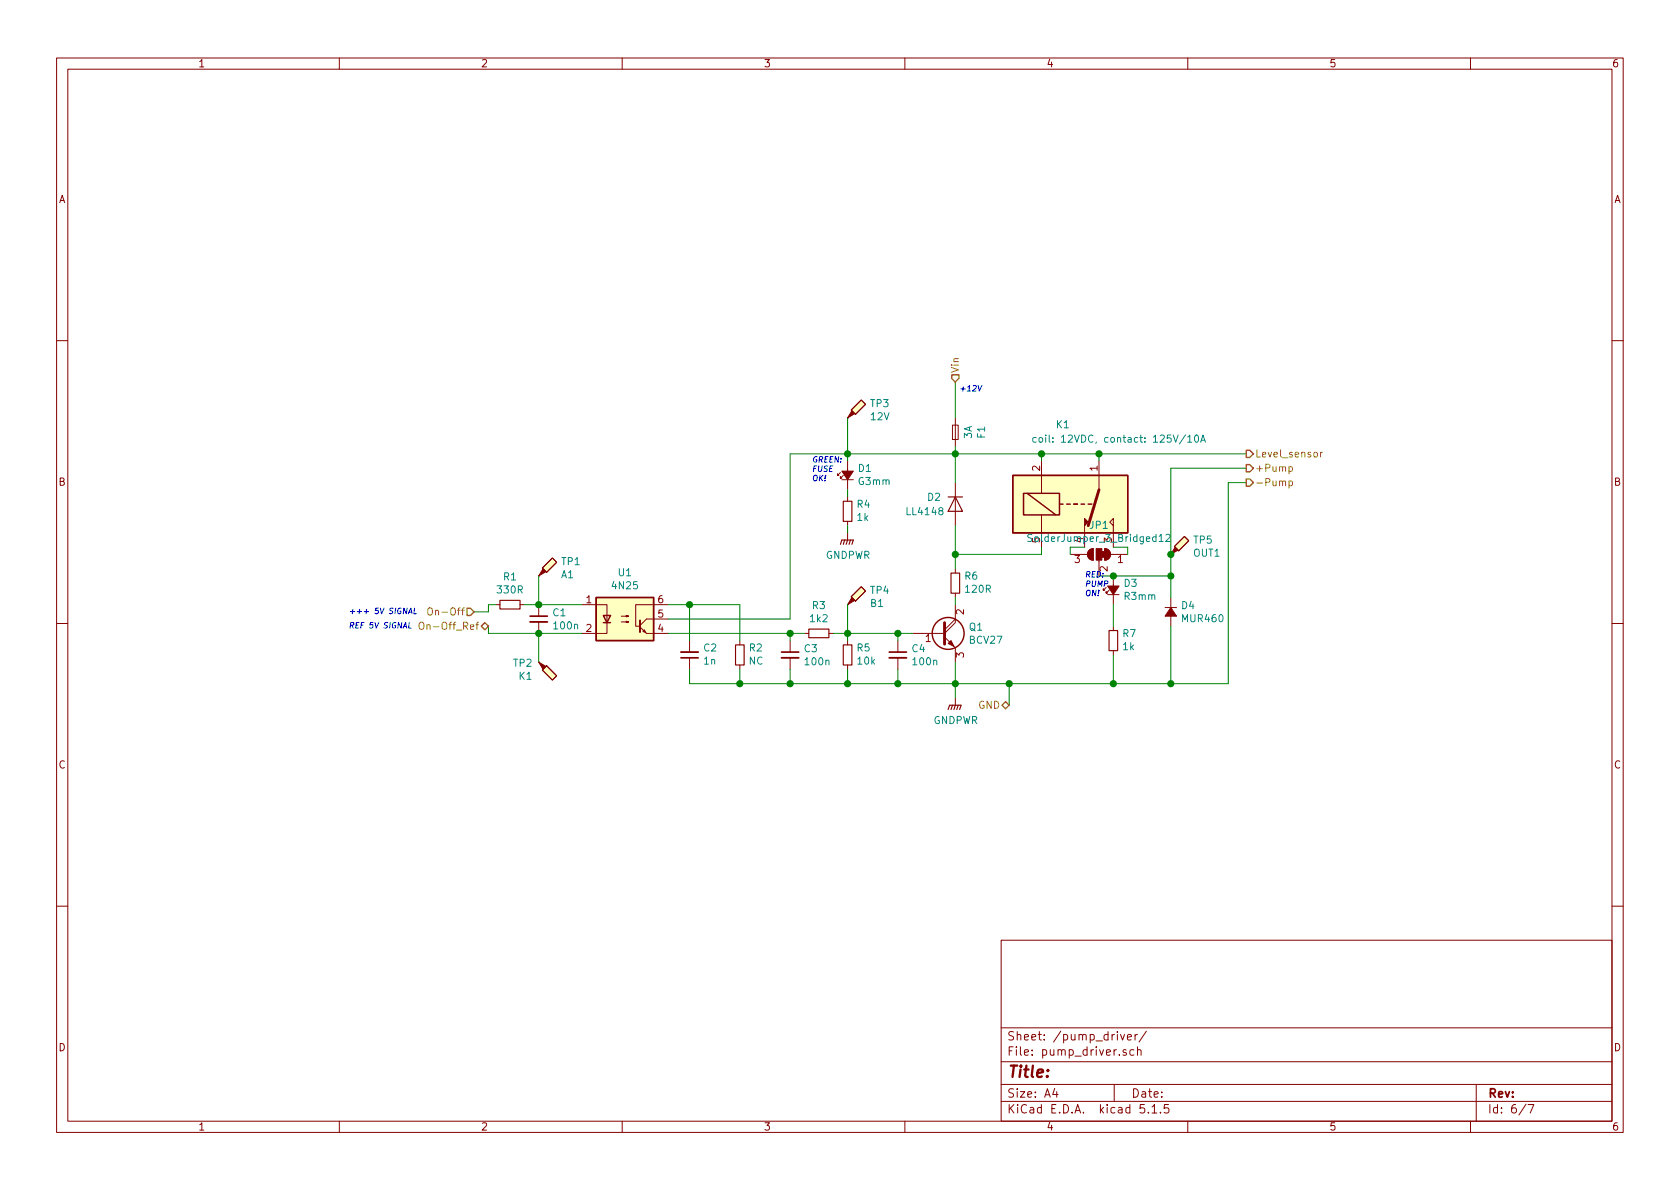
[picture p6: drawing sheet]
EESchema Schematic File Version 4
LIBS:MAB19-cache
EELAYER 26 0
EELAYER END
$Descr A4 11693 8268
encoding utf-8
Sheet 6 7
Title ""
Date ""
Rev ""
Comp ""
Comment1 ""
Comment2 ""
Comment3 ""
Comment4 ""
$EndDescr
$Comp
L Isolator:4N25 U1
U 1 1
P 4350 4300
F 0 "U1" H 4350 4625 50  0000 C CNN
F 1 "4N25" H 4350 4534 50  0000 C CNN
F 2 "Package_DIP:DIP-6_W8.89mm_SMDSocket_LongPads" H 4150 4100 50  0001 L CIN
F 3 "https://www.vishay.com/docs/83725/4n25.pdf" H 4350 4300 50  0001 L CNN
	1    4350 4300
	1    0    0    -1  
$EndComp
$Comp
L Device:C_Small C1
U 1 1
P 3750 4300
F 0 "C1" H 3842 4346 50  0000 L CNN
F 1 "100n" H 3842 4255 50  0000 L CNN
F 2 "Capacitor_SMD:C_0805_2012Metric_Pad1.15x1.40mm_HandSolder" H 3750 4300 50  0001 C CNN
F 3 "~" H 3750 4300 50  0001 C CNN
	1    3750 4300
	1    0    0    -1  
$EndComp
$Comp
L Device:R_Small R1
U 1 1
P 3550 4200
F 0 "R1" V 3354 4200 50  0000 C CNN
F 1 "330R" V 3445 4200 50  0000 C CNN
F 2 "Resistor_SMD:R_0805_2012Metric_Pad1.15x1.40mm_HandSolder" H 3550 4200 50  0001 C CNN
F 3 "~" H 3550 4200 50  0001 C CNN
	1    3550 4200
	0    1    1    0   
$EndComp
Connection ~ 3750 4200
Wire Wire Line
	4050 4400 3750 4400
Connection ~ 3750 4400
Wire Wire Line
	3400 4250 3400 4200
Wire Wire Line
	3400 4350 3400 4400
Wire Wire Line
	3400 4400 3750 4400
$Comp
L Device:C_Small C2
U 1 1
P 4800 4550
F 0 "C2" H 4708 4504 50  0000 R CNN
F 1 "1n" H 4708 4595 50  0000 R CNN
F 2 "Capacitor_SMD:C_0805_2012Metric_Pad1.15x1.40mm_HandSolder" H 4800 4550 50  0001 C CNN
F 3 "~" H 4800 4550 50  0001 C CNN
	1    4800 4550
	-1   0    0    1   
$EndComp
Wire Wire Line
	4650 4300 5500 4300
$Comp
L Device:R_Small R3
U 1 1
P 5700 4400
F 0 "R3" V 5504 4400 50  0000 C CNN
F 1 "1k2" V 5595 4400 50  0000 C CNN
F 2 "Resistor_SMD:R_0805_2012Metric_Pad1.15x1.40mm_HandSolder" H 5700 4400 50  0001 C CNN
F 3 "~" H 5700 4400 50  0001 C CNN
	1    5700 4400
	0    1    1    0   
$EndComp
Wire Wire Line
	5600 4400 5500 4400
$Comp
L Device:R_Small R5
U 1 1
P 5900 4550
F 0 "R5" H 5841 4504 50  0000 R CNN
F 1 "10k" H 5841 4595 50  0000 R CNN
F 2 "Resistor_SMD:R_0805_2012Metric_Pad1.15x1.40mm_HandSolder" H 5900 4550 50  0001 C CNN
F 3 "~" H 5900 4550 50  0001 C CNN
	1    5900 4550
	-1   0    0    1   
$EndComp
Wire Wire Line
	5800 4400 5900 4400
Wire Wire Line
	5900 4400 5900 4450
$Comp
L Device:C_Small C3
U 1 1
P 5500 4550
F 0 "C3" H 5592 4596 50  0000 L CNN
F 1 "100n" H 5592 4505 50  0000 L CNN
F 2 "Capacitor_SMD:C_0805_2012Metric_Pad1.15x1.40mm_HandSolder" H 5500 4550 50  0001 C CNN
F 3 "~" H 5500 4550 50  0001 C CNN
	1    5500 4550
	1    0    0    -1  
$EndComp
Wire Wire Line
	5500 4450 5500 4400
Connection ~ 5500 4400
Wire Wire Line
	5500 4400 4650 4400
Wire Wire Line
	5900 4750 5900 4650
Wire Wire Line
	5500 4650 5500 4750
$Comp
L Device:Q_NPN_Darlington_BCE Q1
U 1 1
P 6550 4400
F 0 "Q1" H 6741 4446 50  0000 L CNN
F 1 "BCV27" H 6741 4355 50  0000 L CNN
F 2 "Package_TO_SOT_SMD:TSOT-23_HandSoldering" H 6750 4500 50  0001 C CNN
F 3 "https://assets.nexperia.com/documents/data-sheet/BCV27_BCV47.pdf" H 6550 4400 50  0001 C CNN
	1    6550 4400
	1    0    0    -1  
$EndComp
$Comp
L Device:C_Small C4
U 1 1
P 6250 4550
F 0 "C4" H 6342 4596 50  0000 L CNN
F 1 "100n" H 6342 4505 50  0000 L CNN
F 2 "Capacitor_SMD:C_0805_2012Metric_Pad1.15x1.40mm_HandSolder" H 6250 4550 50  0001 C CNN
F 3 "~" H 6250 4550 50  0001 C CNN
	1    6250 4550
	1    0    0    -1  
$EndComp
Wire Wire Line
	6250 4450 6250 4400
Wire Wire Line
	6250 4400 6350 4400
Wire Wire Line
	6250 4650 6250 4750
Wire Wire Line
	6250 4750 5900 4750
Connection ~ 5900 4750
Connection ~ 6250 4750
Wire Wire Line
	6650 4750 6650 4600
Wire Wire Line
	6250 4750 6650 4750
$Comp
L Device:R_Small R6
U 1 1
P 6650 4050
F 0 "R6" H 6591 4004 50  0000 R CNN
F 1 "120R" H 6591 4095 50  0000 R CNN
F 2 "Resistor_SMD:R_0805_2012Metric_Pad1.15x1.40mm_HandSolder" H 6650 4050 50  0001 C CNN
F 3 "~" H 6650 4050 50  0001 C CNN
	1    6650 4050
	-1   0    0    1   
$EndComp
$Comp
L Diode:LL4148 D2
U 1 1
P 6650 3500
F 0 "D2" V 6600 3700 50  0000 R CNN
F 1 "LL4148" V 6700 3850 50  0000 R CNN
F 2 "Diode_SMD:D_MiniMELF" H 6650 3325 50  0001 C CNN
F 3 "http://www.vishay.com/docs/85557/ll4148.pdf" H 6650 3500 50  0001 C CNN
	1    6650 3500
	0    -1   1    0   
$EndComp
$Comp
L Relay:G5LE-1 K1
U 1 1
P 7450 3500
F 0 "K1" H 7450 2950 50  0000 R CNN
F 1 "coil: 12VDC, contact: 125V/10A" H 8400 3050 50  0000 R CNN
F 2 "Relay_THT:Relay_SPDT_SANYOU_SRD_Series_Form_C" H 7900 3450 50  0001 L CNN
F 3 "http://www.sanyourelay.ca/public/products/pdf/SRD.pdf" H 7450 3100 50  0001 C CNN
	1    7450 3500
	1    0    0    1   
$EndComp
Wire Wire Line
	7250 3800 7250 3850
Wire Wire Line
	7250 3850 6650 3850
Wire Wire Line
	6650 3850 6650 3650
Connection ~ 6650 3850
$Comp
L Device:R_Small R2
U 1 1
P 5150 4550
F 0 "R2" H 5091 4504 50  0000 R CNN
F 1 "NC" H 5091 4595 50  0000 R CNN
F 2 "Resistor_SMD:R_0805_2012Metric_Pad1.15x1.40mm_HandSolder" H 5150 4550 50  0001 C CNN
F 3 "~" H 5150 4550 50  0001 C CNN
	1    5150 4550
	-1   0    0    1   
$EndComp
Wire Wire Line
	4800 4450 4800 4200
Wire Wire Line
	4800 4200 4650 4200
Wire Wire Line
	5150 4450 5150 4200
Wire Wire Line
	5150 4200 4800 4200
Connection ~ 4800 4200
Wire Wire Line
	5150 4650 5150 4750
Wire Wire Line
	5150 4750 4800 4750
Wire Wire Line
	4800 4750 4800 4650
Wire Wire Line
	5150 4750 5500 4750
Connection ~ 5150 4750
Connection ~ 5500 4750
Wire Wire Line
	5500 4750 5900 4750
$Comp
L Device:D_Small_ALT D4
U 1 1
P 8150 4250
F 0 "D4" V 8104 4318 50  0000 L CNN
F 1 "MUR460" V 8195 4318 50  0000 L CNN
F 2 "Diode_THT:D_DO-201AD_P15.24mm_Horizontal" V 8150 4250 50  0001 C CNN
F 3 "https://www.onsemi.com/pub/Collateral/MUR420-D.PDF" V 8150 4250 50  0001 C CNN
	1    8150 4250
	0    1    1    0   
$EndComp
Wire Wire Line
	8150 4350 8150 4750
$Comp
L Device:Fuse_Small F1
U 1 1
P 6650 3000
F 0 "F1" H 6650 3185 50  0000 C CNN
F 1 "3A" H 6650 3094 50  0000 C CNN
F 2 "KicadZeniteSolarLibrary18:Fuse_Holder_5x20" H 6650 3000 50  0001 C CNN
F 3 "~" H 6650 3000 50  0001 C CNN
	1    6650 3000
	0    1    1    0   
$EndComp
Wire Wire Line
	8150 4750 8550 4750
Wire Wire Line
	8150 3850 8150 3250
$Comp
L power:GNDPWR #PWR0109
U 1 1
P 6650 4850
F 0 "#PWR0109" H 6650 4650 50  0001 C CNN
F 1 "GNDPWR" H 6654 4696 50  0000 C CNN
F 2 "" H 6650 4800 50  0001 C CNN
F 3 "" H 6650 4800 50  0001 C CNN
	1    6650 4850
	1    0    0    -1  
$EndComp
Wire Wire Line
	6650 4750 6650 4850
Connection ~ 6650 4750
Wire Wire Line
	6650 3100 6650 3150
$Comp
L Connector:TestPoint_Probe TP4
U 1 1
P 5900 4200
F 0 "TP4" H 6053 4302 50  0000 L CNN
F 1 "B1" H 6053 4211 50  0000 L CNN
F 2 "TestPoint:TestPoint_Pad_D1.5mm" H 6100 4200 50  0001 C CNN
F 3 "~" H 6100 4200 50  0001 C CNN
	1    5900 4200
	1    0    0    -1  
$EndComp
Wire Wire Line
	5900 4200 5900 4400
Connection ~ 5900 4400
Wire Wire Line
	5900 4400 6250 4400
Connection ~ 6250 4400
$Comp
L Connector:TestPoint_Probe TP1
U 1 1
P 3750 4000
F 0 "TP1" H 3903 4102 50  0000 L CNN
F 1 "A1" H 3903 4011 50  0000 L CNN
F 2 "TestPoint:TestPoint_Pad_D1.5mm" H 3950 4000 50  0001 C CNN
F 3 "~" H 3950 4000 50  0001 C CNN
	1    3750 4000
	1    0    0    -1  
$EndComp
Wire Wire Line
	3750 4000 3750 4200
Wire Wire Line
	3750 4200 4050 4200
$Comp
L Connector:TestPoint_Probe TP2
U 1 1
P 3750 4600
F 0 "TP2" H 3710 4610 50  0000 R CNN
F 1 "K1" H 3710 4701 50  0000 R CNN
F 2 "TestPoint:TestPoint_Pad_D1.5mm" H 3950 4600 50  0001 C CNN
F 3 "~" H 3950 4600 50  0001 C CNN
	1    3750 4600
	1    0    0    1   
$EndComp
Wire Wire Line
	3750 4400 3750 4600
$Comp
L Device:LED_Small_ALT D1
U 1 1
P 5900 3300
F 0 "D1" V 5946 3232 50  0000 R CNN
F 1 "G3mm" V 5855 3232 50  0000 R CNN
F 2 "LED_SMD:LED_0805_2012Metric_Pad1.15x1.40mm_HandSolder" V 5900 3300 50  0001 C CNN
F 3 "~" V 5900 3300 50  0001 C CNN
	1    5900 3300
	0    -1   -1   0   
$EndComp
$Comp
L Device:R_Small R4
U 1 1
P 5900 3550
F 0 "R4" H 5841 3504 50  0000 R CNN
F 1 "1k" H 5841 3595 50  0000 R CNN
F 2 "Resistor_SMD:R_0805_2012Metric_Pad1.15x1.40mm_HandSolder" H 5900 3550 50  0001 C CNN
F 3 "~" H 5900 3550 50  0001 C CNN
	1    5900 3550
	-1   0    0    1   
$EndComp
Wire Wire Line
	5900 3200 5900 3150
$Comp
L power:GNDPWR #PWR0110
U 1 1
P 5900 3700
F 0 "#PWR0110" H 5900 3500 50  0001 C CNN
F 1 "GNDPWR" H 5904 3546 50  0000 C CNN
F 2 "" H 5900 3650 50  0001 C CNN
F 3 "" H 5900 3650 50  0001 C CNN
	1    5900 3700
	1    0    0    -1  
$EndComp
Connection ~ 5900 3150
Wire Wire Line
	5900 3150 6650 3150
$Comp
L Connector:TestPoint_Probe TP3
U 1 1
P 5900 2900
F 0 "TP3" H 6053 3002 50  0000 L CNN
F 1 "12V" H 6053 2911 50  0000 L CNN
F 2 "TestPoint:TestPoint_Pad_D1.5mm" H 6100 2900 50  0001 C CNN
F 3 "~" H 6100 2900 50  0001 C CNN
	1    5900 2900
	1    0    0    -1  
$EndComp
Wire Wire Line
	5900 3400 5900 3450
Wire Wire Line
	5900 3650 5900 3700
$Comp
L Device:LED_Small_ALT D3
U 1 1
P 7750 4100
F 0 "D3" V 7796 4032 50  0000 R CNN
F 1 "R3mm" V 7705 4032 50  0000 R CNN
F 2 "LED_SMD:LED_0805_2012Metric_Pad1.15x1.40mm_HandSolder" V 7750 4100 50  0001 C CNN
F 3 "~" V 7750 4100 50  0001 C CNN
	1    7750 4100
	0    -1   -1   0   
$EndComp
$Comp
L Device:R_Small R7
U 1 1
P 7750 4450
F 0 "R7" H 7691 4404 50  0000 R CNN
F 1 "1k" H 7691 4495 50  0000 R CNN
F 2 "Resistor_SMD:R_0805_2012Metric_Pad1.15x1.40mm_HandSolder" H 7750 4450 50  0001 C CNN
F 3 "~" H 7750 4450 50  0001 C CNN
	1    7750 4450
	-1   0    0    1   
$EndComp
Wire Wire Line
	7750 4200 7750 4350
Wire Wire Line
	8150 4150 8150 4000
Connection ~ 8150 3850
Connection ~ 8150 4750
Wire Wire Line
	7750 4550 7750 4750
Connection ~ 7750 4750
Wire Wire Line
	7750 4750 8150 4750
Wire Wire Line
	8675 3350 8550 3350
Wire Wire Line
	8550 3350 8550 4750
$Comp
L Connector:TestPoint_Probe TP5
U 1 1
P 8150 3850
F 0 "TP5" H 8303 3952 50  0000 L CNN
F 1 "OUT1" H 8303 3861 50  0000 L CNN
F 2 "TestPoint:TestPoint_Pad_D1.5mm" H 8350 3850 50  0001 C CNN
F 3 "~" H 8350 3850 50  0001 C CNN
	1    8150 3850
	1    0    0    -1  
$EndComp
Text Notes 7550 4150 0    39   Italic 0
RED:\nPUMP\nON!
Text Notes 5650 3350 0    39   Italic 0
GREEN:\nFUSE \nOK!
Text Notes 2425 4275 0    39   Italic 0
+++ 5V SIGNAL
Text Notes 2425 4375 0    39   Italic 0
REF 5V SIGNAL
Wire Wire Line
	3400 4200 3450 4200
Wire Wire Line
	3650 4200 3750 4200
Wire Wire Line
	5500 3150 5500 4300
Wire Wire Line
	5500 3150 5900 3150
Connection ~ 6650 3150
Wire Wire Line
	6650 3350 6650 3150
Wire Wire Line
	7650 3150 7650 3200
Wire Wire Line
	7250 3150 7250 3200
Connection ~ 7650 3150
Wire Wire Line
	7250 3150 7650 3150
Connection ~ 7250 3150
Wire Wire Line
	6650 3150 7250 3150
Wire Wire Line
	5900 2900 5900 3150
Wire Wire Line
	6650 4150 6650 4200
Wire Wire Line
	6650 3950 6650 3850
Text HLabel 3300 4250 0    50   Input ~ 0
On-Off
Wire Wire Line
	3300 4250 3400 4250
Text HLabel 3400 4350 0    50   BiDi ~ 0
On-Off_Ref
Text HLabel 8675 3150 2    50   Output ~ 0
Level_sensor
Text HLabel 8675 3250 2    50   Output ~ 0
+Pump
Wire Wire Line
	7650 3150 8675 3150
Wire Wire Line
	8150 3250 8675 3250
Text HLabel 8675 3350 2    50   Output ~ 0
-Pump
Text HLabel 6650 2650 1    50   Input ~ 0
Vin
Wire Wire Line
	6650 2650 6650 2900
Text Notes 6675 2725 0    39   Italic 0
+12V\n
Text HLabel 7025 4900 0    50   BiDi ~ 0
GND
Wire Wire Line
	7025 4900 7025 4750
Wire Wire Line
	6650 4750 7025 4750
Connection ~ 7025 4750
Wire Wire Line
	7025 4750 7750 4750
$Comp
L Jumper:SolderJumper_3_Bridged12 JP1
U 1 1
P 7650 3850
F 0 "JP1" H 7650 4055 50  0000 C CNN
F 1 "SolderJumper_3_Bridged12" H 7650 3964 50  0000 C CNN
F 2 "Jumper:SolderJumper-3_P1.3mm_Bridged2Bar12_Pad1.0x1.5mm_NumberLabels" H 7650 3850 50  0001 C CNN
F 3 "~" H 7650 3850 50  0001 C CNN
	1    7650 3850
	-1   0    0    -1  
$EndComp
Wire Wire Line
	7750 3800 7850 3800
Wire Wire Line
	7850 3800 7850 3850
Wire Wire Line
	7550 3800 7450 3800
Wire Wire Line
	7450 3800 7450 3850
Wire Wire Line
	7650 4000 7750 4000
Wire Wire Line
	7750 4000 8150 4000
Connection ~ 7750 4000
Connection ~ 8150 4000
Wire Wire Line
	8150 4000 8150 3850
$EndSCHEMATC
